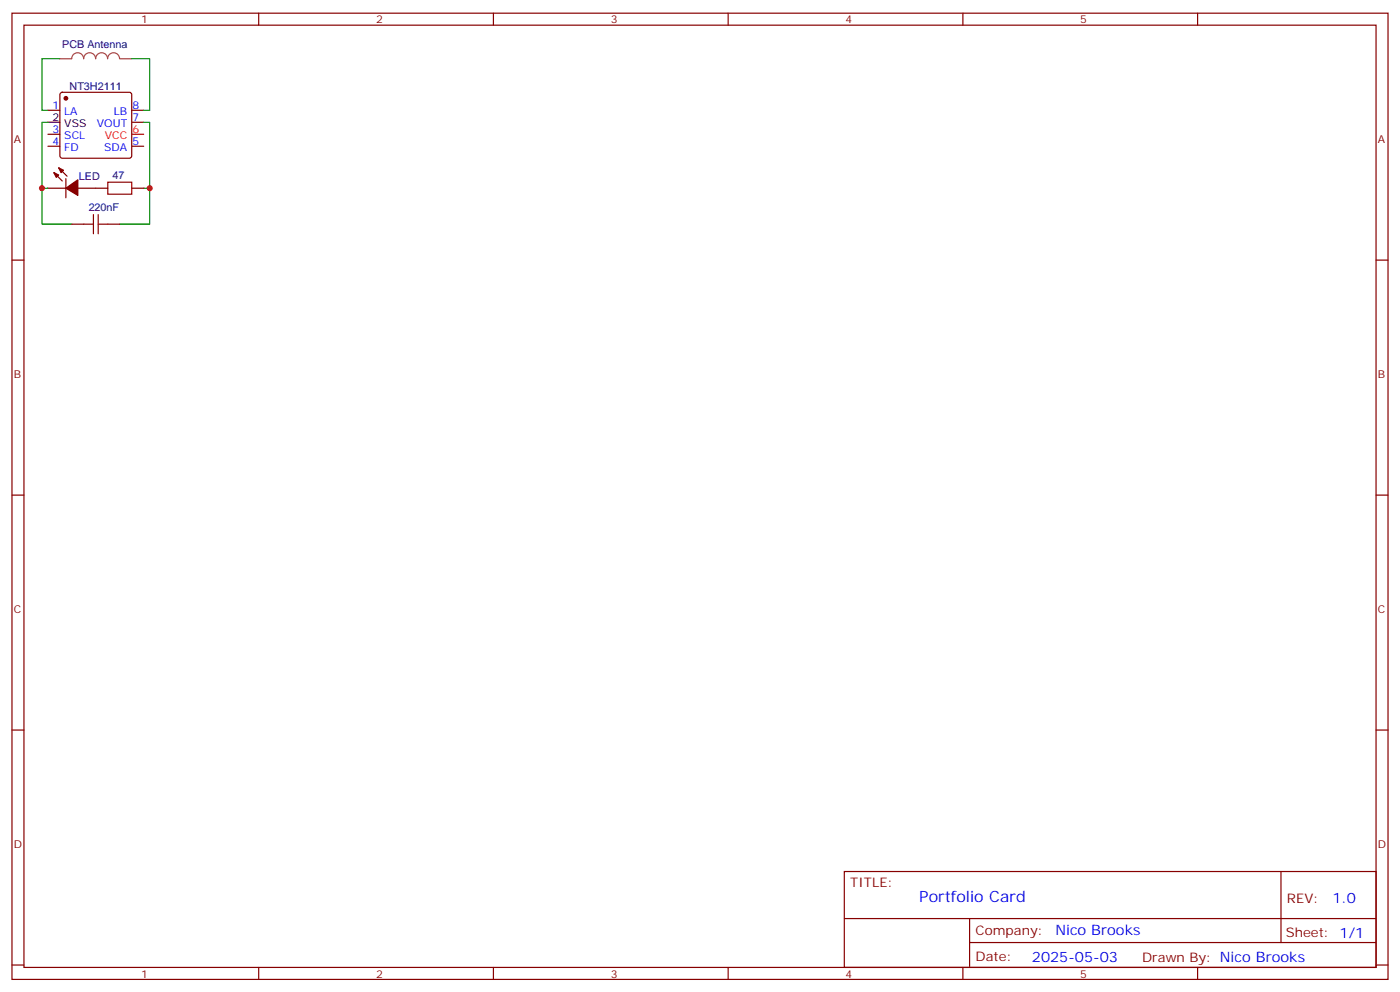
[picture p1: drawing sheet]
<svg xmlns="http://www.w3.org/2000/svg" width="412mm" height="292mm" viewBox="0 0 412 292" stroke-linecap="round" stroke-linejoin="round" font-family="sans-serif">
<g fill="none" stroke="#870000" stroke-width=".35">
<path d="M3.5 3.9h405.4v284.3h-405.4zM7.1 7.4h398.2v277.3h-398.2zM76.2 3.9v3.5M145.3 3.9v3.5M214.5 3.9v3.5M283.6 3.9v3.5M352.8 3.9v3.5M14.1 32.5h3.5M14.1 39.5h3.5M17.9 27.4l.4-.2h19.8l.5 .2 .2 .5v18l-.2 .5-.5 .2h-19.8l-.5-.3-.2-.4v-18zM38.8 32.5h3.5M38.8 36h3.5"/>
<path d="M14.1 43h3.5M14.1 55.4h5.3M15.9 50.8l2.4 2.5M17.3 49.4l2.5 2.5M19.4 52.6v5.6M22.9 55.4h8.8M38.8 43h3.5M38.8 55.4h3.5M3.5 76.6h3.6M21.2 66h3.5M31.7 66h3.6M405.3 76.6h3.6"/>
<path d="M3.5 145.7h3.6M405.3 145.7h3.6M3.5 214.8h3.6M405.3 214.8h3.6M248.7 256.5h156.6v28.2h-156.6zM377.3 256.5v20.9M248.7 270.3h156.5M285.6 277.4h119.6M285.6 270.3v14.1M3.5 284h3.6M76.2 284.7v3.5M145.3 284.7v3.5"/>
<path d="M214.5 284.7v3.5M283.6 284.7v3.5M352.8 284.7v3.5M405.3 284h3.6"/>
</g>
<path d="M38.8 39.5h3.5" fill="none" stroke="#f00" stroke-width=".35"/>
<path d="M14.1 36h3.5" fill="none" stroke="#000" stroke-width=".35"/>
<g fill="#870000" stroke="#870000" stroke-width=".35">
<path d="M15.9 50.8l1.4 .7-.7 .7z"/>
<path d="M17.3 49.4l1.4 .7-.7 .7z"/>
<path d="M19.4 55.4l3.5-2.5v4.6z"/>
<circle cx="19.4" cy="28.9" r=".53"/>
</g>
<path d="M17.6 17.3h3.5a1.76 1.76 0 0 1 1.8-1.8 1.76 1.76 0 0 1 1.7 1.8 1.76 1.76 0 0 1 1.8-1.8 1.76 1.76 0 0 1 1.8 1.8 1.76 1.76 0 0 1 1.7-1.8 1.76 1.76 0 0 1 1.8 1.8 1.76 1.76 0 0 1 1.8-1.8 1.76 1.76 0 0 1 1.7 1.8M35.3 17.3h3.5" fill="none" stroke="#a64a4a" stroke-width=".35"/>
<path d="M17.6 17.3h-5.3v15.2h1.8M38.8 17.3h5.3v15.2h-1.8M14.1 36h-1.8v19.4h1.8M42.3 36h1.8v19.4h-1.8M12.3 55.4v10.6h8.9M44.1 55.4v10.6h-8.8" fill="none" stroke="#008700" stroke-width=".35"/>
<path d="M31.7 53.6h7.1v3.6h-7.1zM24.7 66h2.8M27.5 63.1v5.7M28.9 63.1v5.7M28.9 66h2.8" fill="none" stroke="#a10000" stroke-width=".35"/>
<g fill="#c00">
<circle cx="44.1" cy="55.4" r=".88"/>
<circle cx="12.3" cy="55.4" r=".88"/>
</g>
<text font-size="4.6" fill="#00f" x="270.8" y="265.5">Portfolio Card</text>
<g font-size="4.2" fill="#00f">
<text x="392.5" y="265.7">1.0</text>
<text x="310.9" y="275.3">Nico Brooks</text>
<text x="304" y="283.1">2025-05-03</text>
</g>
<g font-size="3.9" fill="#800">
<text x="250.5" y="261.1">TITLE:</text>
<text x="379.1" y="265.7">REV:</text>
<text x="287.4" y="275.3">Company:</text>
<text x="378.7" y="275.9">Sheet: 1/1</text>
<text x="287.4" y="282.9">Date:</text>
<text x="336.4" y="283">Drawn By: Nico Brooks</text>
</g>
<g font-size="3.2" fill="#800">
<text x="41.6" y="6.9">1</text>
<text x="110.8" y="6.9">2</text>
<text x="179.9" y="6.9">3</text>
<text x="249.1" y="6.9">4</text>
<text x="318.2" y="6.9">5</text>
<text x="4.1" y="42">A</text>
<text x="405.9" y="42">A</text>
<text x="4.1" y="111.1">B</text>
<text x="405.9" y="111.1">B</text>
<text x="4.1" y="180.3">C</text>
<text x="405.9" y="180.3">C</text>
<text x="4.1" y="249.4">D</text>
<text x="405.9" y="249.4">D</text>
<text x="41.6" y="287.7">1</text>
<text x="110.8" y="287.7">2</text>
<text x="179.9" y="287.7">3</text>
<text x="249.1" y="287.7">4</text>
<text x="318.2" y="287.7">5</text>
</g>
<g font-size="3.2" fill="#000080">
<text x="18.3" y="14.2">PCB Antenna</text>
<text x="20.5" y="26.6">NT3H2111</text>
<text x="23.3" y="53">LED</text>
<text x="33.2" y="52.6">47</text>
<text x="26.1" y="62.1">220nF</text>
</g>
<g font-size="3.2">
<text x="15.4" y="35.6">2</text>
<text x="18.9" y="37.4">VSS</text>
</g>
<g font-size="3.2" fill="#00f">
<text x="15.4" y="32.1">1</text>
<text x="18.9" y="33.9">LA</text>
<text x="33.6" y="33.9">LB</text>
<text x="39" y="32.1">8</text>
<text x="39" y="35.6">7</text>
<text x="15.4" y="39.2">3</text>
<text x="18.9" y="40.9">SCL</text>
<text x="28.6" y="37.4">VOUT</text>
<text x="15.4" y="42.7">4</text>
<text x="18.9" y="44.4">FD</text>
<text x="30.7" y="44.4">SDA</text>
<text x="39" y="42.7">5</text>
</g>
<g font-size="3.2" fill="#f00">
<text x="30.9" y="40.9">VCC</text>
<text x="39" y="39.2">6</text>
</g>
</svg>
